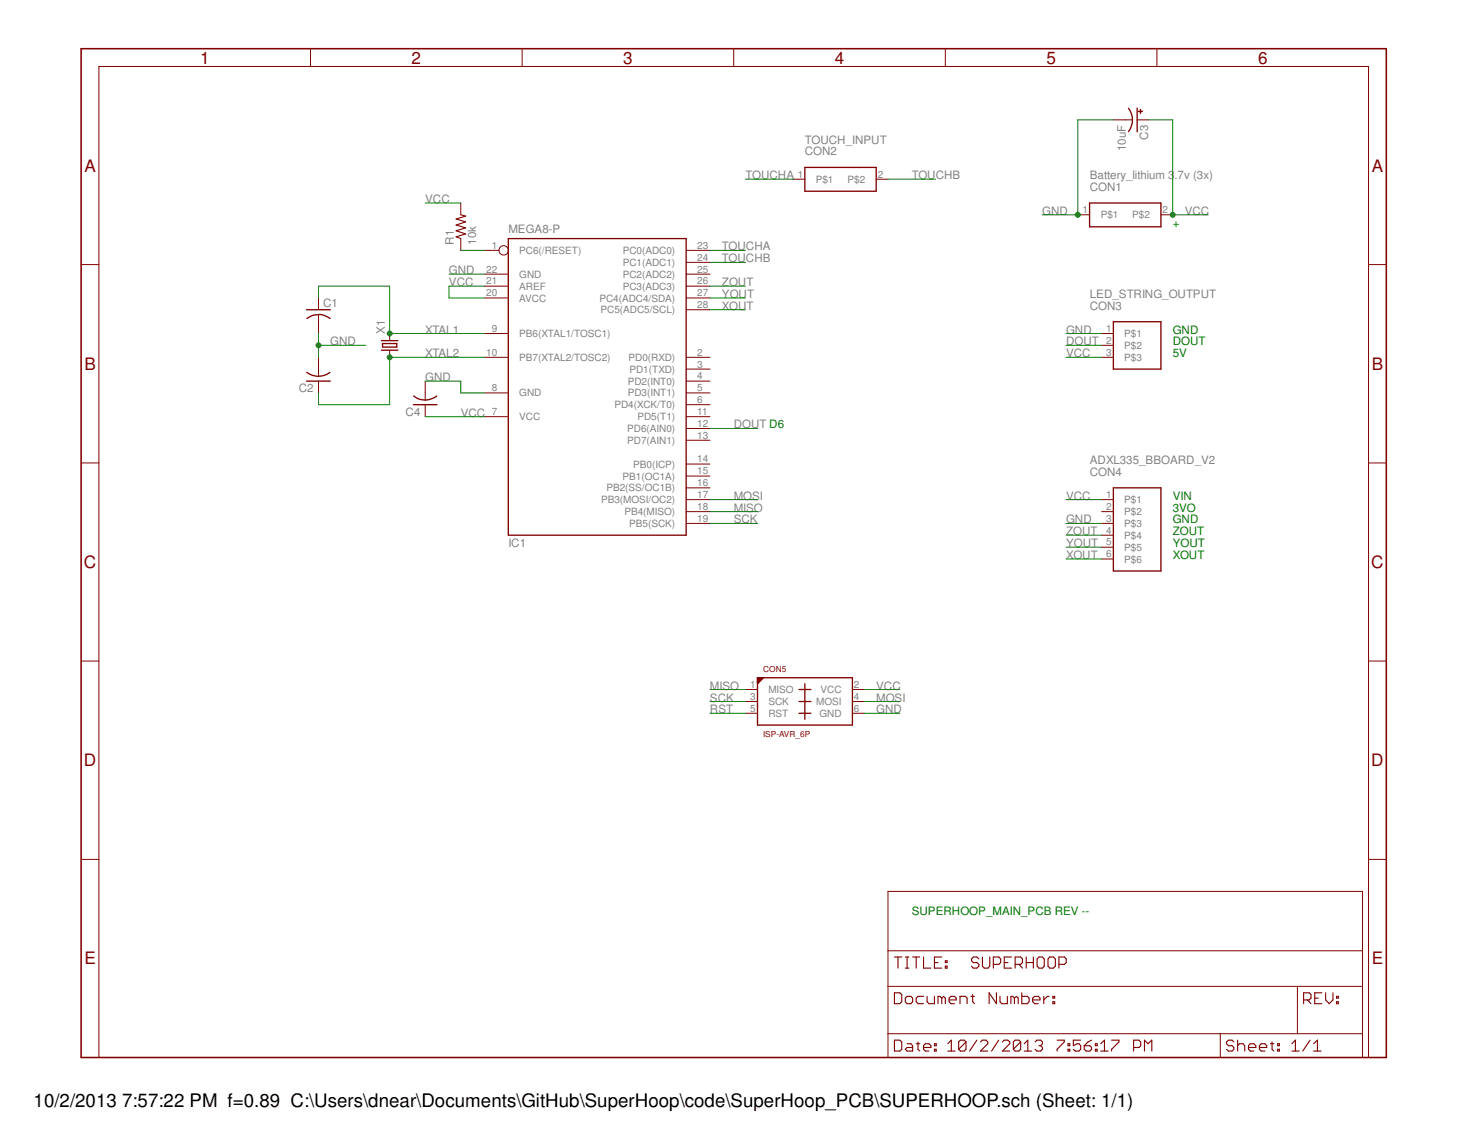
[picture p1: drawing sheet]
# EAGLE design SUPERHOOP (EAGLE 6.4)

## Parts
C1  C-US025-024X044  [C025-024X044]
C2  C-US025-024X044  [C025-024X044]
C3  10uF  CPOL-USE2.5-5  [E2,5-5]
C4  C-US025-024X044  [C025-024X044]
CON1  Battery_lithium 3.7v (3x)  HEADER_2X1_2.54  [HEADER_2X1_2.54]
CON2  TOUCH_INPUT  HEADER_2X1_2.54  [HEADER_2X1_2.54]
CON3  LED_STRING_OUTPUT  HEADER_3X1  [HEADER_3X1_2.54]
CON4  ADXL335_BBOARD_V2  HEADER_6X1_2.54  [HEADER_6X1_2.54]
CON5  ISP-AVR_6P  [HEADER_3X2_2.54]
IC1  MEGA8-P  [DIL28-3]
R1  10k  R-US_0207/12  [0207/12]
X1  CRYSTALHC49S  [HC49/S]

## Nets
DOUT: CON3.2 IC1.12(PD6(AIN0))
GND: C1.2 C2.2 C3.- C4.2 CON1.1 CON3.1 CON4.3 CON5.6(GND) IC1.8(GND) IC1.22(GND)
MISO: CON5.1(MISO) IC1.18(PB4(MISO))
MOSI: CON5.4(MOSI) IC1.17(PB3(MOSI/OC2))
RST: CON5.5(RST) IC1.1(PC6(/RESET)) R1.1
SCK: CON5.3(SCK) IC1.19(PB5(SCK))
TOUCHA: CON2.1 IC1.23(PC0(ADC0))
TOUCHB: CON2.2 IC1.24(PC1(ADC1))
VCC: C3.+ C4.1 CON1.2 CON3.3 CON4.1 CON5.2(VCC) IC1.7(VCC) IC1.20(AVCC) IC1.21(AREF) R1.2
XOUT: CON4.6 IC1.28(PC5(ADC5/SCL))
XTAL1: C1.1 IC1.9(PB6(XTAL1/TOSC1)) X1.2
XTAL2: C2.1 IC1.10(PB7(XTAL2/TOSC2)) X1.1
YOUT: CON4.5 IC1.27(PC4(ADC4/SDA))
ZOUT: CON4.4 IC1.26(PC3(ADC3))
Unconnected: CON4.2 IC1.2(PD0(RXD)) IC1.3(PD1(TXD)) IC1.4(PD2(INT0)) IC1.5(PD3(INT1)) IC1.6(PD4(XCK/T0)) IC1.11(PD5(T1)) IC1.13(PD7(AIN1)) IC1.14(PB0(ICP)) IC1.15(PB1(OC1A)) IC1.16(PB2(SS/OC1B)) IC1.25(PC2(ADC2))

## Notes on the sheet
- +
- GND
- DOUT
- 5V
- D6
- VIN
- 3VO
- GND
- ZOUT
- YOUT
- XOUT
- SUPERHOOP_MAIN_PCB REV --
